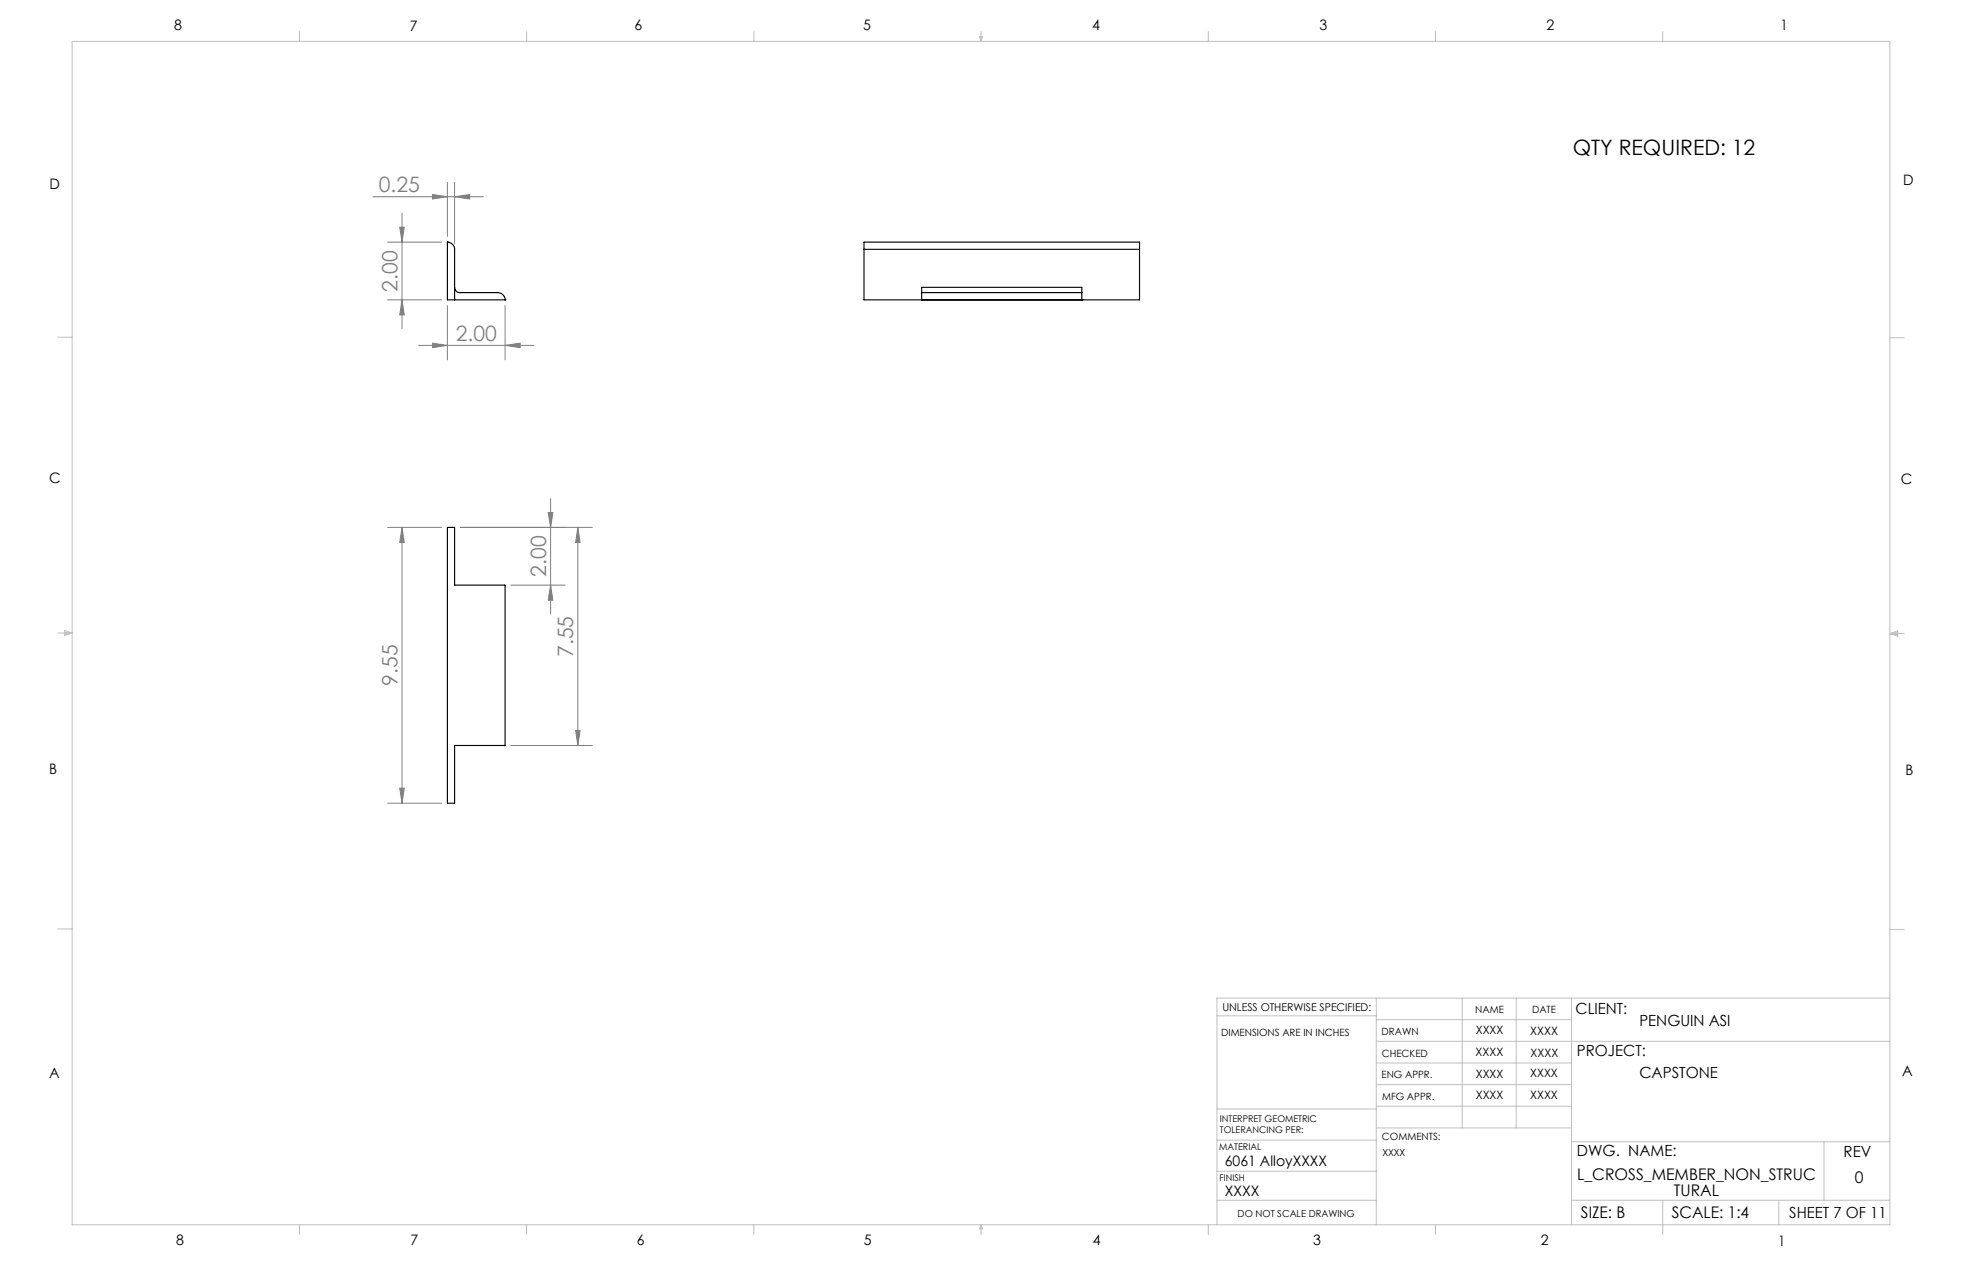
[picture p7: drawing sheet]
<svg xmlns="http://www.w3.org/2000/svg" width="432mm" height="279mm" viewBox="0 0 432 279" stroke-linecap="round" stroke-linejoin="round" font-family="sans-serif">
<g fill="none" stroke="#808080" stroke-width=".22">
<path d="M82.1 43.3h24.3M85.3 53.3h11.9M88 50h1l-.5 3.3zM88.5 46.9v25.4M95.2 42.8l3.3 .5-3.3 .5zM98.5 40.1v11.9M100 43.3l3.4-.5v1zM100 40.1v13.5M85.3 66h11.9M88.5 66l.5 3.3h-1zM92.1 76h25.4M95.2 75.5l3.3 .5-3.3 .5z"/>
<path d="M98.5 67.2v12M111.2 76l3.3-.5v1zM111.2 67.2v12M85.3 116h11.9M88.5 116v60.7M88.5 116l.5 3.3h-1zM101.3 116h29.1M120.6 112.7h1.1l-.5 3.3zM121.2 109.7v25.4M127.2 116l.5 3.3h-1zM127.2 116v48M112.4 128.7h12"/>
<path d="M121.2 128.7l.5 3.3h-1.1zM85.3 176.7h11.9M88 173.4h1l-.5 3.3zM112.4 164h18M126.7 160.7h1l-.5 3.3z"/>
</g>
<g fill="none" stroke="#c0c0c0" stroke-width=".22">
<path d="M15.9 9.1h400v260.4h-400zM65.9 6.9v2.2M115.9 6.9v2.2M165.9 6.9v2.2M215.6 8h.6l-.3 1.1zM215.7 8l.2 1.1M215.9 6.9v2.2M216 8l-.1 1.1M265.9 6.9v2.2M315.9 6.9v2.2M365.9 6.9v2.2M12.7 74.2h3.2"/>
<path d="M415.9 74.3h3.2M12.7 139.3h3.2M14.2 139.1l1.7 .2M14.2 138.7l1.7 .6-1.7 .5zM15.9 139.3l-1.7 .3M415.9 139.4h3.2M415.9 139.4l1.8-.6v1.2zM415.9 139.4l1.8 .3M417.7 139.2l-1.8 .2M12.7 204.4h3.2M302.9 219.6v49.9M321.8 219.6v28.5"/>
<path d="M333.7 219.6v28.5M345.9 219.6v49.9M415.9 204.5h3.2M415.9 219.6h-148.1v49.9M267.8 223.5h35.1M302.9 229.1h113M302.9 233.9h43M302.9 224.3h43M302.9 238.6h43M267.8 257.7h35.1M267.8 250.8h35.1M267.8 244h35.1"/>
<path d="M302.9 248.1h43M302.9 243.4h43M345.9 251.2h70M401.4 251.2v12.9M65.9 269.5v2.1M115.9 269.5v2.1M165.9 269.5v2.1M215.9 269.5v2.1M215.9 269.5l.3 .8h-.6zM265.9 269.5v2.1M267.8 264.1h35.1M315.9 269.5v2.1"/>
<path d="M345.9 264.1h70M365.9 264.1v7.5M391.5 264.1v5.4"/>
</g>
<g fill="#808080">
<path d="M100 43.3l3.4-.5v1zM95.2 42.8l3.3 .5-3.3 .5z"/>
<path d="M95.2 75.5l3.3 .5-3.3 .5zM111.2 76l3.3-.5v1z"/>
<path d="M88 50h1l-.5 3.3zM88.5 66l.5 3.3h-1zM88.5 116l.5 3.3h-1zM88 173.4h1l-.5 3.3zM120.6 112.7h1.1l-.5 3.3zM121.2 128.7l.5 3.3h-1.1zM127.2 116l.5 3.3h-1zM126.7 160.7h1l-.5 3.3z"/>
</g>
<g fill="none" stroke="#000" stroke-width=".25">
<path d="M98.5 53.3a1.62 1.62 0 0 1 1.5 1.6v11.1M98.5 53.3h.1M98.5 53.3v12.7h12.7M190.1 54.9v-1.6h60.7v1.6M190.1 54.9v11.1h60.7v-11.1M190.1 54.9h60.7M100 63.2a1.15 1.15 0 0 0 1.2 1.2h8.4a1.62 1.62 0 0 1 1.6 1.6M111.2 66h.1M202.8 66h.1M202.8 64.4v1.6M202.8 64.4v-1.2h35.3v1.2M202.8 64.4h35.3"/>
<path d="M238.1 66h.1M238.1 64.4v1.6M98.5 116h1.5v12.7h11.2v35.3h-11.2v12.7h-1.5z"/>
</g>
<text font-size="4.7" x="346.1" y="34.1">QTY REQUIRED: 12</text>
<g font-size="4.7" fill="#808080">
<text x="83.4" y="42.3">0.25</text>
<text x="87.5" y="64.1" transform="rotate(-90 87.5 64.1)">2.00</text>
<text x="100.3" y="75">2.00</text>
<text x="120.2" y="126.9" transform="rotate(-90 120.2 126.9)">2.00</text>
<text x="126.2" y="144.5" transform="rotate(-90 126.2 144.5)">7.55</text>
<text x="87.5" y="150.9" transform="rotate(-90 87.5 150.9)">9.55</text>
</g>
<g font-size="3.5">
<text x="347.1" y="259.6">L_CROSS_MEMBER_NON_STRUC</text>
<text x="368.4" y="263.2">TURAL</text>
<text x="408.2" y="260.2">0</text>
<text x="347.9" y="268">SIZE: B</text>
<text x="367.9" y="268">SCALE: 1:4</text>
</g>
<g font-size="3.4">
<text x="346.8" y="223.1">CLIENT:</text>
<text x="360.8" y="225.8">PENGUIN ASI</text>
<text x="347.1" y="232.3">PROJECT:</text>
<text x="360.8" y="237.1">CAPSTONE</text>
<text x="347.1" y="254.2">DWG. NAME:</text>
<text x="405.7" y="254.5">REV</text>
<text x="393.8" y="267.9">SHEET 7 OF 11</text>
</g>
<g font-size="3.2">
<text x="38.3" y="6.7">8</text>
<text x="90.2" y="6.7">7</text>
<text x="139.7" y="6.5">6</text>
<text x="190" y="6.5">5</text>
<text x="240.4" y="6.5">4</text>
<text x="290.4" y="6.7">3</text>
<text x="340.4" y="6.5">2</text>
<text x="391.9" y="6.7">1</text>
<text x="10.9" y="41.6">D</text>
<text x="418.9" y="40.7">D</text>
<text x="10.9" y="106.3">C</text>
<text x="418.4" y="106.4">C</text>
<text x="10.8" y="170.2">B</text>
<text x="419.4" y="170.6">B</text>
<text x="10.8" y="237.2">A</text>
<text x="418.6" y="236.8">A</text>
<text x="269.6" y="256.5">6061 AlloyXXXX</text>
<text x="269.6" y="263.2">XXXX</text>
<text x="38.8" y="273.8">8</text>
<text x="90.4" y="273.8">7</text>
<text x="140.2" y="273.8">6</text>
<text x="190.1" y="273.9">5</text>
<text x="240.5" y="273.8">4</text>
<text x="289" y="273.9">3</text>
<text x="339.1" y="273.8">2</text>
<text x="391.4" y="274.1">1</text>
</g>
<g font-size="2.5">
<text x="324.8" y="227.6">XXXX</text>
<text x="336.8" y="227.7">XXXX</text>
<text x="324.8" y="232.3">XXXX</text>
<text x="336.8" y="232.5">XXXX</text>
<text x="324.8" y="237.1">XXXX</text>
<text x="336.8" y="237">XXXX</text>
<text x="324.8" y="241.9">XXXX</text>
<text x="336.8" y="241.8">XXXX</text>
</g>
<text font-size="2.4" x="269" y="222.4">UNLESS OTHERWISE SPECIFIED:</text>
<g font-size="2.2">
<text x="268.8" y="228">DIMENSIONS ARE IN INCHES</text>
<text x="304.1" y="227.7">DRAWN</text>
<text x="324.7" y="222.9">NAME</text>
<text x="337.2" y="222.9">DATE</text>
<text x="304.1" y="232.6">CHECKED</text>
<text x="304" y="237.2">ENG APPR.</text>
<text x="304.2" y="241.9">MFG APPR.</text>
<text x="304.1" y="250.9">COMMENTS:</text>
</g>
<g font-size="2.1">
<text x="304.2" y="254.3">XXXX</text>
<text x="272.4" y="267.8">DO NOT SCALE DRAWING</text>
</g>
<g font-size="2">
<text x="268.5" y="246.8">INTERPRET GEOMETRIC</text>
<text x="268.5" y="249.4">TOLERANCING PER:</text>
<text x="268.3" y="252.9">MATERIAL</text>
<text x="268.4" y="259.7">FINISH</text>
</g>
</svg>
